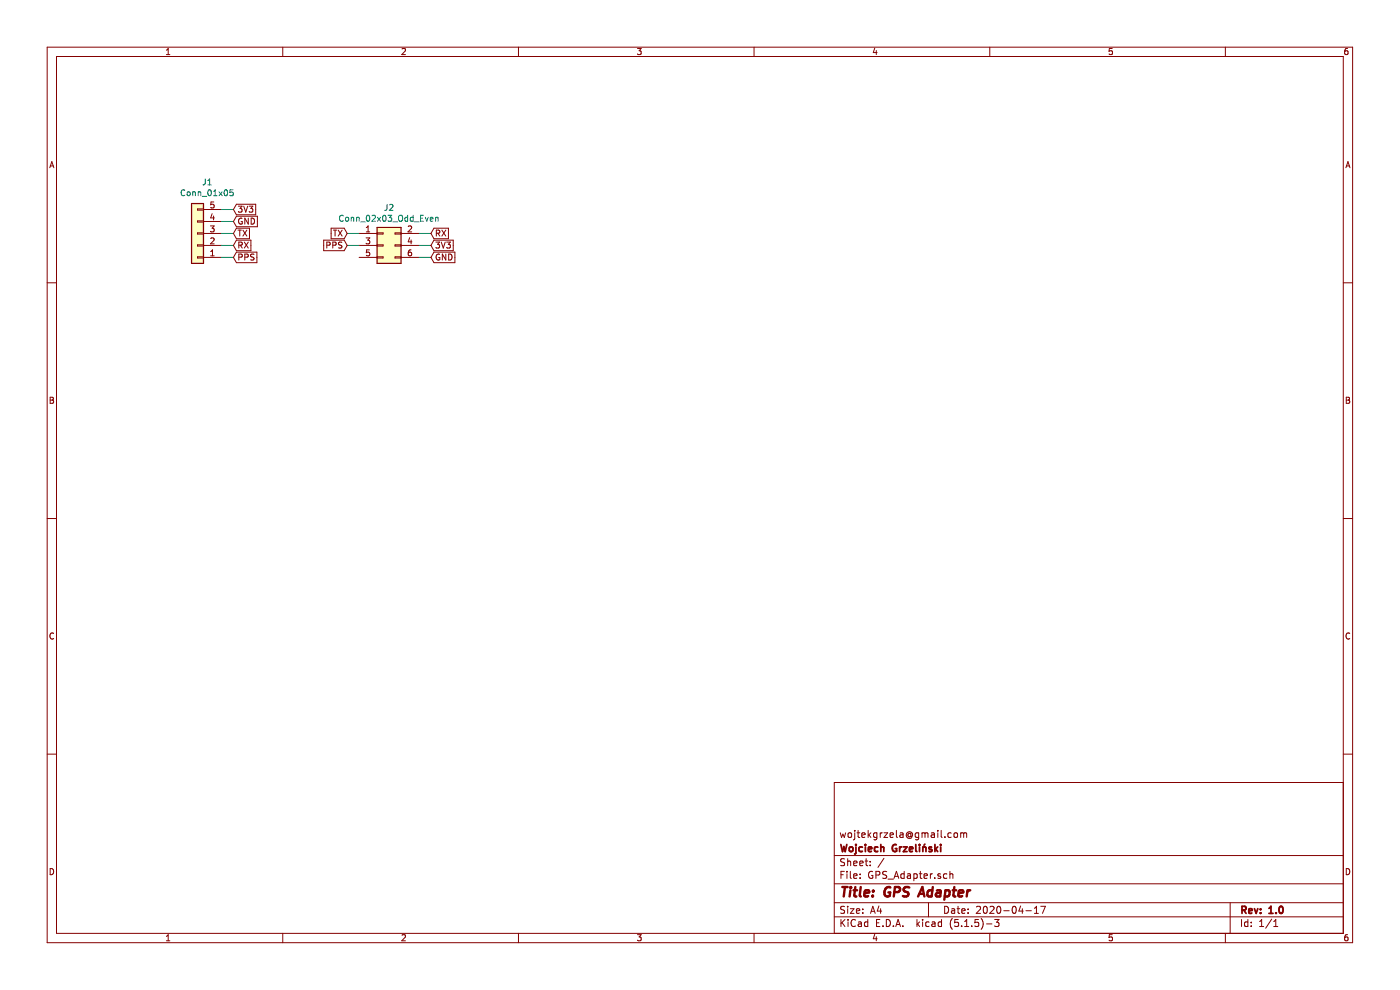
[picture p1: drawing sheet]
EESchema Schematic File Version 4
EELAYER 30 0
EELAYER END
$Descr A4 11693 8268
encoding utf-8
Sheet 1 1
Title "GPS Adapter"
Date "2020-04-17"
Rev "1.0"
Comp "Wojciech Grzeliński"
Comment1 "wojtekgrzela@gmail.com"
Comment2 ""
Comment3 ""
Comment4 ""
$EndDescr
$Comp
L Connector_Generic:Conn_02x03_Odd_Even J2
U 1 1
P 3200 2050
F 0 "J2" H 3250 2367 50  0000 C CNN
F 1 "Conn_02x03_Odd_Even" H 3250 2276 50  0000 C CNN
F 2 "Connector_IDC:IDC-Header_2x03_P2.54mm_Vertical" H 3200 2050 50  0001 C CNN
F 3 "~" H 3200 2050 50  0001 C CNN
	1    3200 2050
	1    0    0    -1  
$EndComp
$Comp
L Connector_Generic:Conn_01x05 J1
U 1 1
P 1650 1950
F 0 "J1" H 1568 1525 50  0000 C CNN
F 1 "Conn_01x05" H 1568 1616 50  0000 C CNN
F 2 "Connector_PinSocket_2.54mm:PinSocket_1x05_P2.54mm_Vertical" H 1650 1950 50  0001 C CNN
F 3 "~" H 1650 1950 50  0001 C CNN
	1    1650 1950
	-1   0    0    1   
$EndComp
Wire Wire Line
	1850 1750 1950 1750
Wire Wire Line
	1850 1850 1950 1850
Wire Wire Line
	1850 1950 1950 1950
Wire Wire Line
	1850 2050 1950 2050
Wire Wire Line
	1850 2150 1950 2150
Wire Wire Line
	3000 1950 2900 1950
Wire Wire Line
	3000 2050 2900 2050
Wire Wire Line
	3500 1950 3600 1950
Wire Wire Line
	3500 2050 3600 2050
Wire Wire Line
	3500 2150 3600 2150
Text GLabel 2900 1950 0    50   Input ~ 0
TX
Text GLabel 2900 2050 0    50   Input ~ 0
PPS
Text GLabel 3600 1950 2    50   Input ~ 0
RX
Text GLabel 3600 2050 2    50   Input ~ 0
3V3
Text GLabel 3600 2150 2    50   Input ~ 0
GND
Text GLabel 1950 1750 2    50   Input ~ 0
3V3
Text GLabel 1950 1850 2    50   Input ~ 0
GND
Text GLabel 1950 1950 2    50   Input ~ 0
TX
Text GLabel 1950 2050 2    50   Input ~ 0
RX
Text GLabel 1950 2150 2    50   Input ~ 0
PPS
$EndSCHEMATC
